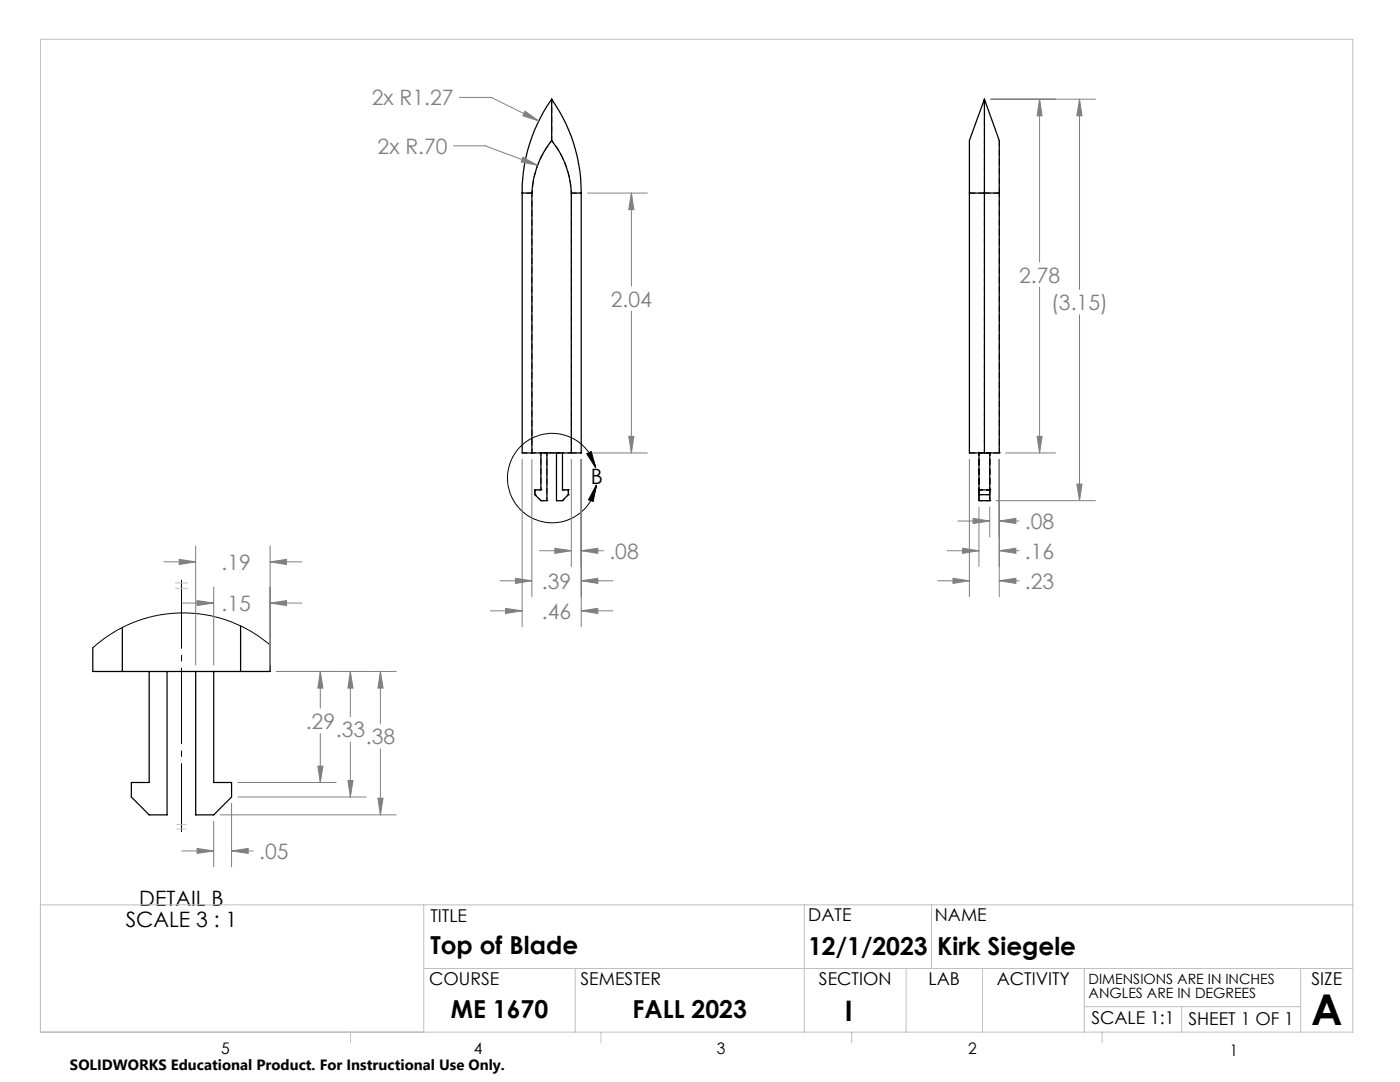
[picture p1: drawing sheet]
<svg xmlns="http://www.w3.org/2000/svg" width="279mm" height="216mm" viewBox="0 0 279 216" stroke-linecap="round" stroke-linejoin="round" font-family="sans-serif">
<g fill="none" stroke="#000" stroke-width=".2" stroke-dasharray="1.3 .6">
<path d="M106.8 97.7h.1M106.8 98.7h.1M108 90.4h.1M108 99.9h.1M108 97.7h.1M109.2 99.9h.1M109.2 90.4h.1M111.1 99.9h.1M111.1 90.4h.1M112.3 99.9h.1M112.3 97.7h.1M112.3 90.4h.1"/>
<path d="M113.4 98.7h.1M113.4 97.7h.1M193.5 90.4h.1M195.4 90.4h.1M195.4 97.7h.1M195.4 99.9h.1M197.5 97.7h.1M197.5 90.4h.1M197.5 99.9h.1M199.4 90.4h.1"/>
</g>
<path d="M108 97.7h-1.2M108 99.9h1.2M109.2 90.4h-1.2M109.2 99.9v-9.5M111.1 90.4h1.2M111.1 99.9v-9.5M112.3 99.9h-1.2M112.3 97.7h1.1M195.4 99.9v-9.5M195.4 98.7v1.2M197.5 99.9v-9.5M197.5 98.7v1.2" fill="none" stroke="#000" stroke-width=".2" stroke-dasharray="1.3 .6" stroke-dashoffset=".6" stroke-linecap="butt"/>
<path d="M104.2 38.5h2M116 38.5h-2M106.2 90.4h-2M116 90.4h-2" fill="none" stroke="#000" stroke-width=".2" stroke-dasharray="1.3 .6" stroke-dashoffset="1" stroke-linecap="butt"/>
<path d="M110.1 19.8v8.2" fill="none" stroke="#000" stroke-width=".2" stroke-dasharray="1.3 .6" stroke-dashoffset=".3" stroke-linecap="butt"/>
<path d="M106.8 97.7v1M113.4 97.7v1M114 90.4h-7.8M195.4 97.7h2.1M195.4 90.4h2.1M195.4 99.9h2.1M195.4 98.7h2.1M195.4 97.7v1M197.5 97.7v1" fill="none" stroke="#000" stroke-width=".2" stroke-dasharray="1.3 .6" stroke-dashoffset=".5" stroke-linecap="butt"/>
<path d="M106.8 98.7l1.2 1.2M108 90.4v7.3M112.3 90.4v7.3M113.4 98.7l-1.1 1.2M195.4 90.4v7.3M197.5 90.4v7.3" fill="none" stroke="#000" stroke-width=".2" stroke-dasharray="1.3 .6" stroke-dashoffset=".8" stroke-linecap="butt"/>
<path d="M110.1 28a17.9 17.9 0 0 0-3.9 10.5M114 38.5a17.9 17.9 0 0 0-3.9-10.5" fill="none" stroke="#000" stroke-width=".2" stroke-dasharray="1.3 .6" stroke-dashoffset=".7" stroke-linecap="butt"/>
<path d="M106.2 38.5v51.9M193.5 38.5v51.9M196.5 38.5v51.9M199.4 38.5v51.9M114 90.4v-51.9" fill="none" stroke="#000" stroke-width=".2" stroke-dasharray="1.3 .6" stroke-dashoffset=".4" stroke-linecap="butt"/>
<g fill="none" stroke="#000" stroke-width=".25">
<path d="M110.1 19.8a32.3 32.3 0 0 1 5.9 18.7M110.1 19.8a32.3 32.3 0 0 0-5.9 18.7M110.1 19.8v8.2M196.5 19.8l2.9 8.2v10.5M196.5 19.8v70.6M196.5 19.8l-3 8.2v10.5M104.2 38.5v51.9h11.8v-51.9M104.2 38.5h2M106.2 38.5v51.9M110.1 28a18.2 18.2 0 0 0-3.9 10.5M110.1 28a17.9 17.9 0 0 1 3.9 10.5M114 38.5v51.9"/>
<path d="M114 38.5h2M193.5 38.5v51.9h5.9v-51.9M193.5 38.5h5.9M108 90.4v7.4h-1.2v.9l1.2 1.2h1.1v-9.5M111.1 90.4v9.5h1.2l1.1-1.2v-.9h-1.1v-7.4M195.4 97.8h2.1M195.4 90.4v9.5h2.1v-9.5M195.4 98.7h2.1M24.4 125.2v8.8M29.8 134v22.1h-3.6v2.9l3.6 3.6h3.5v-28.6M39.1 134v28.6h3.6l3.5-3.6v-2.9h-3.5v-22.1M48 124.9v9.1"/>
<path d="M53.9 128.7v5.3h-35.4v-4.7"/>
</g>
<path d="M193.5 28v10.5M199.4 28v10.5" fill="none" stroke="#000" stroke-width=".2" stroke-dasharray="1.3 .6" stroke-dashoffset=".2" stroke-linecap="butt"/>
<path d="M196.5 19.8v18.7" fill="none" stroke="#000" stroke-width=".2" stroke-dasharray="1.3 .6" stroke-dashoffset="-.2" stroke-linecap="butt"/>
<path d="M196.5 38.5h2.9M196.5 38.5h-3M196.5 90.4h-3M199.4 90.4h-2.9" fill="none" stroke="#000" stroke-width=".2" stroke-dasharray="1.3 .6" stroke-dashoffset=".1" stroke-linecap="butt"/>
<path d="M117.1 90.5l.9-.4 .9 3.2zM118.9 93.3a8.9 8.9 0 0 0-13.9-5.1 8.9 8.9 0 0 0 .6 14.8 8.9 8.9 0 0 0 13.4-6.2M119 96.8l-.6 3.2-1-.3zM53.9 128.7l-3.6-2.6-1.8-1-2.6-1.1-2.6-.8-3-.6-2.1-.3h-2.7l-2.7 .3-2.5 .4-3.6 1.1-2.3 1.1-2.2 1.2-3.7 2.9" fill="none" stroke="#000" stroke-width=".2"/>
<g fill="none" stroke="#808080" stroke-width=".2">
<path d="M91.7 19.4h6.3l9.5 4.7M197.7 19.8h20.9M207.5 19.8l.5 3.3h-1zM207.5 19.8v32.5M215.4 19.8l.5 3.3h-1zM215.4 19.8v37.9M90.5 29.1h6.3l10.5 3.9M104.4 31.4l2.9 1.6-3.3-.7zM104.8 22.2l2.7 1.9-3.1-1zM117.3 38.5h11.9M126 38.5l.5 3.3h-1zM126 38.5v18.6"/>
<path d="M207.5 57.3v33.1M126 62.1v28.3M215.4 62.8v37.1M104.2 91.7v33.4M106.2 91.7v27.4M114 91.7v21.4M116 91.7v33.4M117.3 90.4h11.9M125.5 87.1h1l-.5 3.3zM193.5 91.7v27.4M198.8 99.9h19.8M199.4 91.7v27.4"/>
<path d="M200.7 90.4h9.9M207 87.1h1l-.5 3.3zM214.9 96.6h1l-.5 3.3zM32.7 112.1h6.4M35.8 111.6l3.3 .5-3.3 .5zM39.1 108.9v23.8M39.3 119.8l3.4 .5-3.4 .5zM42.7 117.2v15.5M53.9 112.1l3.3-.5v1zM53.9 108.9v23.8M53.9 112.1h6.4M99.8 115.9h6.4"/>
<path d="M102.9 115.4l3.3 .5-3.3 .5zM107.7 109.9h6.3M110.7 109.4l3.3 .5-3.3 .5zM116 109.9l3.3-.5v1zM116 115.9l3.3-.5v1zM116 109.9h4.4M116 115.9h6.3M187.1 115.9h6.4M189 109.9h6.4M190.2 115.4l3.3 .5-3.3 .5zM191.2 104h6.3M192.1 109.4l3.3 .5-3.3 .5z"/>
<path d="M194.2 103.4l3.3 .6-3.3 .5zM195.4 101.2v11.9M197.5 101.2v5.9M199.4 104l3.3-.6v1.1zM199.4 109.9l3.3-.5v1zM199.4 115.9l3.3-.5v1zM199.4 109.9h4M199.4 115.9h4M199.4 104h4M36.3 120.3h6.4M53.9 120.3l3.3-.5v1zM53.9 120.3h6.4"/>
<path d="M55.2 134h23.9M63.9 134l.6 3.3h-1.1zM63.9 134v7.3M69.9 134l.5 3.3h-1zM69.9 134v9M75.9 134l.5 3.3h-1zM75.9 134v10.4M97.9 121.9h6.3M100.9 121.4l3.3 .5-3.3 .5zM116 121.9l3.3-.5v1zM116 121.9h6.3M47.5 159h25.6"/>
<path d="M47.5 156.1h19.6M63.4 152.9h1.1l-.6 3.2zM63.9 146.4v9.7M69.4 155.8h1l-.5 3.2zM69.9 148.1v10.9M75.4 159.3h1l-.5 3.3zM75.9 149.4v13.2M36.3 169.8h6.4M39.3 169.3l3.4 .5-3.4 .5zM42.7 163.9v9.1M43.9 162.6h35.2M46.2 169.8l3.3-.5v1z"/>
<path d="M46.2 160.3v12.7M46.2 169.8h4.3"/>
</g>
<path d="M36.2 166v-50.3" fill="none" stroke="#000" stroke-width=".2" stroke-dasharray="15.2 1.3 1.3 1.3" stroke-dashoffset="1.5" stroke-linecap="butt"/>
<g fill="none" stroke="#c0c0c0" stroke-width=".2">
<path d="M8.1 7.8h261.9v198.2h-261.9zM35 116.3h2.4M35 117.4h2.4M35.2 164.5h1.9M35.2 165.4h1.9M8.1 180.6h261.9M84.6 180.6v25.4M84.6 193.3h185.4M114.8 193.3v12.7M160.5 180.6v25.4M180.8 193.3v12.7M185.9 180.6v12.7"/>
<path d="M196.1 193.3v12.7M216.4 193.3v12.7M259.6 193.3v12.7M70 206v2.1M119.9 206v2.1M170 206v2.1M216.4 200.9h43.2M220 206v2.1M235.8 200.9v5.1"/>
</g>
<path d="M117.1 90.5l.9-.4 .9 3.2zM119 96.8l-.6 3.2-1-.3z" fill="#000"/>
<path d="M104.8 22.2l-.4 .9 3.1 1zM104.4 31.4l-.4 .9 3.3 .7zM116 109.9l3.3-.5v1zM110.7 109.4l3.3 .5-3.3 .5zM116 115.9l3.3-.5v1zM102.9 115.4l3.3 .5-3.3 .5zM116 121.9l3.3-.5v1zM100.9 121.4l3.3 .5-3.3 .5zM125.5 87.1h1l-.5 3.3zM126 38.5l.5 3.3h-1zM199.4 104l3.3-.6v1.1zM194.2 103.4l3.3 .6-3.3 .5zM199.4 109.9l3.3-.5v1zM192.1 109.4l3.3 .5-3.3 .5zM207 87.1h1l-.5 3.3zM207.5 19.8l.5 3.3h-1zM199.4 115.9l3.3-.5v1zM190.2 115.4l3.3 .5-3.3 .5zM214.9 96.6h1l-.5 3.3zM215.4 19.8l.5 3.3h-1zM75.9 134l.5 3.3h-1zM75.4 159.3h1l-.5 3.3zM69.4 155.8h1l-.5 3.2zM69.9 134l.5 3.3h-1zM63.4 152.9h1.1l-.6 3.2zM63.9 134l.6 3.3h-1.1zM46.2 169.8l3.3-.5v1zM39.3 169.3l3.4 .5-3.4 .5zM53.9 120.3l3.3-.5v1zM39.3 119.8l3.4 .5-3.4 .5zM53.9 112.1l3.3-.5v1zM35.8 111.6l3.3 .5-3.3 .5z" fill="#808080"/>
<text font-size="8.5" x="261.7" y="204.6">A</text>
<text font-size="5.6" x="168.6" y="203.7">I</text>
<g font-size="4.9">
<text x="85.9" y="190.4">Top of Blade</text>
<text x="161.3" y="190.5">12/1/2023</text>
<text x="187" y="190.5">Kirk Siegele</text>
<text x="90" y="203.2">ME 1670</text>
<text x="126.3" y="203.1">FALL 2023</text>
</g>
<g font-size="4.2" fill="#808080">
<text x="74.2" y="21">2x R1.27</text>
<text x="75.4" y="30.7">2x R.70</text>
<text x="203.4" y="56.4">2.78</text>
<text x="121.9" y="61.2">2.04</text>
<text x="209.8" y="61.9">(3.15)</text>
<text x="204.6" y="105.5">.08</text>
<text x="44.2" y="113.7">.19</text>
<text x="121.6" y="111.5">.08</text>
<text x="204.6" y="111.5">.16</text>
<text x="108.2" y="117.5">.39</text>
<text x="204.6" y="117.5">.23</text>
<text x="44.2" y="121.9">.15</text>
<text x="108.2" y="123.5">.46</text>
<text x="61" y="145.4">.29</text>
<text x="67" y="147.1">.33</text>
<text x="73" y="148.5">.38</text>
<text x="51.7" y="171.4">.05</text>
</g>
<g font-size="4.2">
<text x="117.9" y="96.6">B</text>
<text x="25.1" y="185">SCALE 3 : 1</text>
<text x="27.8" y="180.8">DETAIL B</text>
</g>
<g font-size="3.5">
<text x="85.9" y="183.9">TITLE</text>
<text x="161.3" y="183.8">DATE</text>
<text x="186.6" y="183.8">NAME</text>
<text x="85.6" y="196.5">COURSE</text>
<text x="115.9" y="196.5">SEMESTER</text>
<text x="163.4" y="196.5">SECTION</text>
<text x="185.3" y="196.5">LAB</text>
<text x="198.9" y="196.5">ACTIVITY</text>
<text x="261.7" y="196.5">SIZE</text>
<text x="217.8" y="204.4">SCALE 1:1</text>
<text x="237.2" y="204.4">SHEET 1 OF 1</text>
</g>
<g font-size="3.2">
<text x="44.2" y="210.4">5</text>
<text x="94.6" y="210.3">4</text>
<text x="143.1" y="210.4">3</text>
<text x="193.2" y="210.3">2</text>
<text x="245.4" y="210.6">1</text>
</g>
<text font-size="3" x="14" y="213.5">SOLIDWORKS Educational Product. For Instructional Use Only.</text>
<g font-size="2.8">
<text x="217.2" y="196.4">DIMENSIONS ARE IN INCHES</text>
<text x="217.2" y="199.2">ANGLES ARE IN DEGREES</text>
</g>
</svg>
